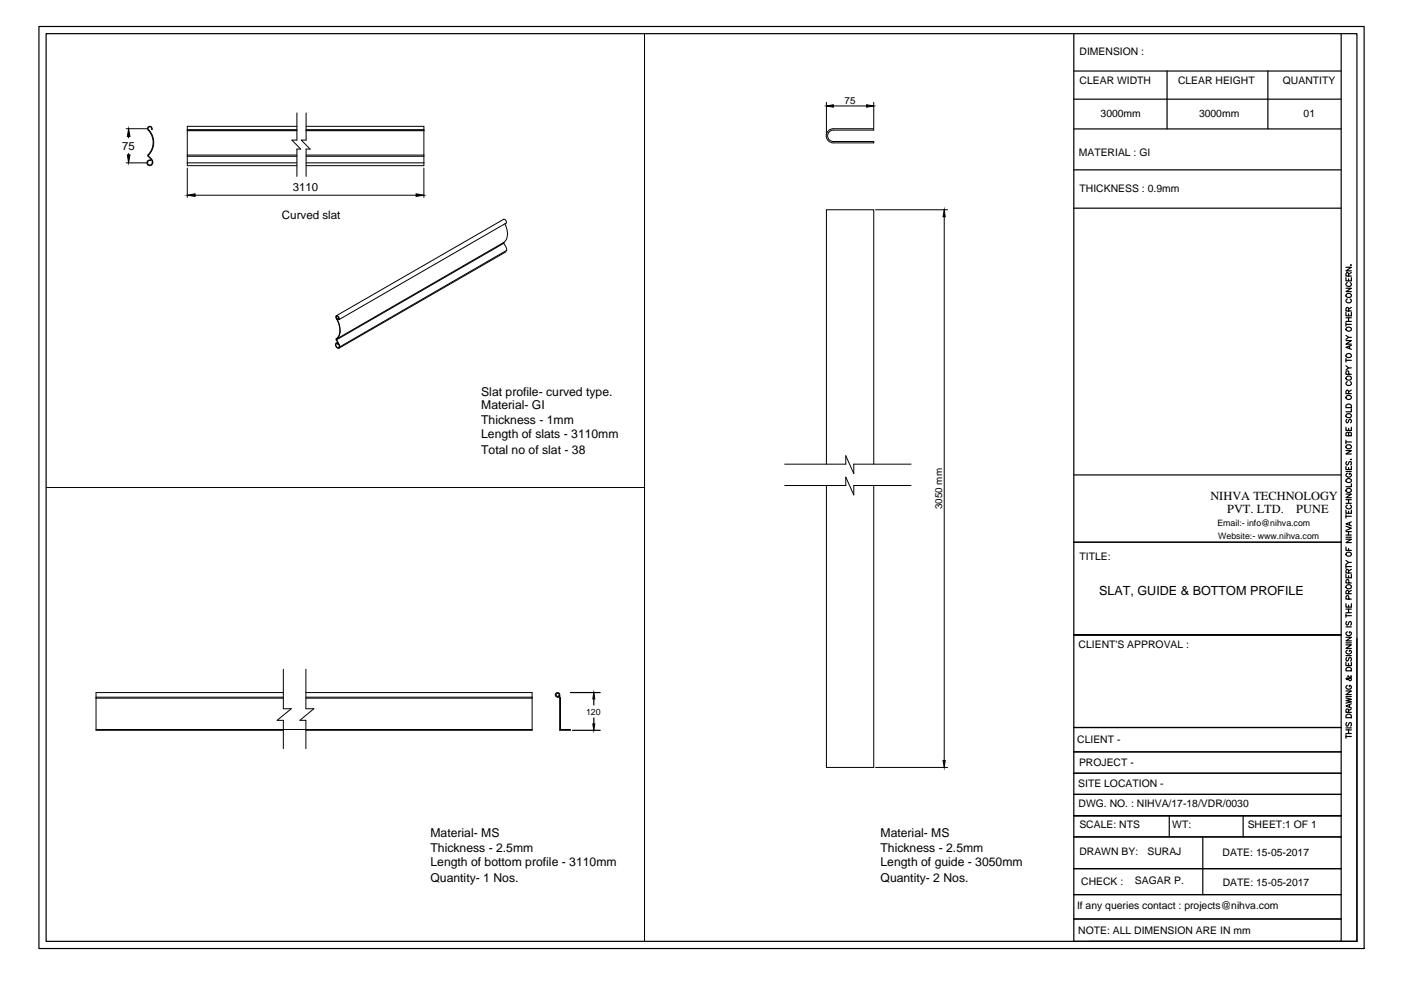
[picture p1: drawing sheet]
<svg xmlns="http://www.w3.org/2000/svg" width="297mm" height="210mm" viewBox="0 0 297 210" stroke-linecap="round" stroke-linejoin="round" font-family="sans-serif">
<!-- layer: 0 -->
<g fill="none" stroke="#000" stroke-width=".25">
<path d="M8.3 5.6h280.9v195.5h-280.9zM9.8 7.1h277.9v192.5h-277.9zM227.7 7.1v192.5h56.7v-192.5M227.7 15.1h56.7M247.4 15.1v12.2M268.8 15.1v12.2M227.7 27.3h56.7M227.7 21h56.7M227.7 36h56.7M227.7 44.1h56.7M285.4 58.9v.6h1.1v-.6M285.4 56.7h1.1l-1.1 .7h1.1"/>
<path d="M285.7 59.9a.41 .41 0 0 0-.3 .5 .41 .41 0 0 0 .4 .3h.3a.42 .42 0 0 0 .4-.3 .42 .42 0 0 0-.2-.5M285.9 58.5v-.6l-.3-.1-.2 .3v.4h1.1M285.9 59.1v.4M286.5 56.1v.1zM286.5 57.8l-.6 .4M285.4 72.2h1.1l-1.1 .8h1.1M285.4 66.2v.8h1.1v-.8M285.4 61.1h1.1l-1.1 .7h1.1M285.4 68.4v.8M285.4 76v.8M285.4 77.5l.5 .5M285.4 76.4h1.1"/>
<path d="M285.4 71.1l.5 .4M285.4 68.8h1.1M285.4 68.1h1.1M285.4 67.4h1.1M285.5 80a.56 .56 0 0 1 .6-.3 .56 .56 0 0 1 .4 .7 .56 .56 0 0 1-.7 .2 .56 .56 0 0 1-.3-.6zM285.5 75.2a.56 .56 0 0 1 .6-.3 .56 .56 0 0 1 .4 .7 .56 .56 0 0 1-.7 .2 .56 .56 0 0 1-.3-.6zM285.5 62.4a.56 .56 0 0 1 .6-.2 .56 .56 0 0 1 .4 .7 .56 .56 0 0 1-.7 .2 .56 .56 0 0 1-.3-.7zM285.5 69.5a.56 .56 0 0 1 .7-.1 .56 .56 0 0 1 .3 .6 .56 .56 0 0 1-.7 .2 .56 .56 0 0 1-.3-.6zM285.7 63.4a.41 .41 0 0 0-.3 .5 .41 .41 0 0 0 .4 .3h.3a.42 .42 0 0 0 .4-.3 .42 .42 0 0 0-.2-.5M285.9 65.9v-.6l-.4-.1-.1 .7h1.1M285.9 66.5v.5M285.9 67.4v.7"/>
<path d="M286 79.4l-.1-.7h-.4l-.1 .7h1.1M286.1 73.4v.5M286.5 78h-.6l-.5 .4M286.5 73.2l-1.1 .4 1.1 .5M286.5 71.5h-.6l-.5 .5M286.5 65.2l-.6 .4M285.4 98.9v.7h1.1v-.7M285.4 95.5h1.1l-1.1 .8h1.1M285.4 90.6v.7h1.1v-.7M285.4 93.3v.8M285.4 100h1.1M285.4 93.7h1.1"/>
<path d="M285.5 87.9a.56 .56 0 0 1 .6-.2 .56 .56 0 0 1 .4 .6 .56 .56 0 0 1-.7 .3 .56 .56 0 0 1-.3-.7zM285.5 85.9a.62 .62 0 0 1 1 .1v.4h-1.1zM285.5 97.9l-.1 .2 .1 .5 .3-.1 .3-.6h.4v.4l-.2 .3M285.5 88.9l-.1 .2 .1 .5 .4-.2 .3-.5 .3 .2-.2 .5M285.7 80.9a.41 .41 0 0 0-.3 .5 .41 .41 0 0 0 .4 .3h.3a.42 .42 0 0 0 .4-.3 .42 .42 0 0 0-.2-.5M285.9 91.9l.2-.3 .4 .3v.5h-1.1l.1-.7 .4 .1v.6M285.9 83.5v-.7l-.3-.1-.2 .3v.5h1.1M285.9 90.8v.5M285.9 99.1v.5M286.4 97.4h.1zM286.5 86.7v.6h-1.1M286.5 82.7l-.6 .4"/>
<path d="M227.7 115h56.7M227.7 100.7h56.7M285.4 116v.7h1.1M285.4 114.3h1.1l-1.1 .7h1.1M285.4 111.6l1.1 .4-1.1 .5M285.4 108.1v.7h1.1v-.7M285.4 104.8h1.1l-1.1 .7h1.1M285.4 109.1v.7M285.4 119.7v.8M285.4 118.8l.5 .4M285.4 113.9h1.1M285.4 113.4h1.1"/>
<path d="M285.4 112.7h1.1M285.4 109.5h1.1M285.4 106.7h1.1M285.4 105.9h1.1M285.5 101.7a.56 .56 0 0 1 .6-.2 .56 .56 0 0 1 .4 .6 .56 .56 0 0 1-.7 .2 .56 .56 0 0 1-.3-.6zM285.5 103.7a.56 .56 0 0 1 .7-.1 .56 .56 0 0 1 .3 .6 .56 .56 0 0 1-.7 .2 .56 .56 0 0 1-.3-.6zM285.7 107.1a.41 .41 0 0 0-.3 .4 .41 .41 0 0 0 .4 .4h.3a.42 .42 0 0 0 .4-.3 .42 .42 0 0 0-.2-.5M285.7 100.4a.41 .41 0 0 0-.3 .4 .41 .41 0 0 0 .4 .4h.3a.4 .4 0 0 0 .4-.4 .4 .4 0 0 0-.4-.4v.2M285.9 105.9v.8M285.9 108.4v.4M285.9 112.7v.7M285.9 116.3v.4"/>
<path d="M286.1 110.8v.5M286.5 119.2h-.6l-.5 .5M286.5 110.6l-1.1 .5 1.1 .4M286.5 102.6v.6h-1.1M284.4 134.6h-56.7h56.7M285.4 136.7h1.1l-1.1 .8h1.1M285.4 135.1h1.1l-1.1 .8h1.1M285.4 128v.7h1.1v-.7M285.4 121.8v.7h1.1v-.7M285.4 130.2v.7M285.4 139h1.1M285.4 136.3h1.1"/>
<path d="M285.4 132.9h1.1M285.4 130.5h1.1M285.4 129.9h1.1M285.4 129.1h1.1M285.4 120.1h1.1M285.5 139.4l-.1 .3 .1 .5 .3-.1 .3-.7h.2l.2 .3-.2 .5M285.5 131.8l-.1 .3 .1 .4 .3-.1 .4-.6h.1l.2 .3-.2 .4M285.5 124.1a.54 .54 0 0 1 .7-.1 .54 .54 0 0 1 .3 .6 .56 .56 0 0 1-.7 .2 .56 .56 0 0 1-.3-.6zM285.7 137.9a.41 .41 0 0 0-.3 .4 .41 .41 0 0 0 .4 .4h.3a.4 .4 0 0 0 .4-.4 .4 .4 0 0 0-.4-.4v.2M285.7 134a.41 .41 0 0 0-.3 .4 .41 .41 0 0 0 .4 .4h.3a.4 .4 0 0 0 .4-.4 .4 .4 0 0 0-.4-.4v.2M285.9 125.9v-.6l-.4-.1-.1 .7h1.1M285.9 121.5v-.7h-.4l-.1 .7h1.1"/>
<path d="M285.9 122.1v.4M285.9 128.3v.4M285.9 129.1v.8M286 127l-.1-.6-.3-.1-.2 .3v.4h1.1M286 123.6l-.1-.6-.4-.1-.1 .7h1.1M286.5 125.2l-.6 .3M286.5 120.7l-.6 .4M287.7 135.4v64.2h-56.7M120.9 146.8h6.4M121.4 154.8h5.9M125.9 148.2v1.3M125.9 152.2v1.3"/>
<path d="M227.7 154.2h56.7M227.7 159.4h56.7M285.4 148l1.1 .3-1.1 .2 1.1 .3-1.1 .3M285.4 146.5h1.1l-1.1 .8h1.1M285.4 140.4v.7h1.1v-.7M285.4 156.2h1.1M285.4 155.8v.7M285.4 155.5h1.1M285.4 154.8h1.1M285.4 154.3h1.1M285.4 147.7h1.1M285.5 151.6a.62 .62 0 0 1 1 .2v.4h-1.1z"/>
<path d="M285.5 141.7a.62 .62 0 0 1 1 .1v.4h-1.1zM285.5 153.2l-.1 .3 .1 .5 .3-.1 .4-.7h.1l.2 .3-.2 .5M285.7 145.3a.41 .41 0 0 0-.3 .5 .41 .41 0 0 0 .4 .3h.3a.4 .4 0 0 0 .4-.4 .4 .4 0 0 0-.4-.4v.3M285.9 143.3l-.1 .1a.68 .68 0 0 1 .6 .9h-.3l-.4-.6-.3 .2 .1 .2 .5-.2 .5-.4v-.2h-.1M285.9 151v-.6h-.4l-.1 .6h1.1M285.9 140.7v.4M285.9 154.8v.7M286.1 149.4v.5M286.5 149.2l-1.1 .5 1.1 .4M286.5 150.3l-.6 .4M227.7 163.9h56.7M227.7 168.4h56.7"/>
<path d="M227.7 177.4h56.7M247.9 173v4.4M255 177.4v12.3M263.6 173v4.4M284.4 173h-56.7h56.7M227.7 184.2h56.7M227.7 189.7h56.7M227.7 194.8h56.7"/>
<circle cx="285.9" cy="94.7" r=".53"/>
<circle cx="285.9" cy="84.3" r=".53"/>
<circle cx="285.9" cy="117.5" r=".53"/>
</g>
<g fill="none" stroke="#000" stroke-width=".21">
<path d="M136.7 7.1v192.5M26.8 34.5h4.5M26.8 27.3h4.5M27.3 28.9v.3M27.3 32.5v.3M31.4 32.8v.4M31.5 33.2l.5 .6a.77 .77 0 0 1-.1 1.2 .49 .49 0 0 1-.6-.5 .49 .49 0 0 1 .6-.4M31.5 32.9v.2M31.5 33.1l.8 .9 .1 .5M31.6 27.8a3.7 3.7 0 0 1-.2 5M31.7 27.7a3.9 3.9 0 0 1-.2 5.2M32 33.9a.61 .61 0 0 0-.8 .5 .61 .61 0 0 0 .5 .7 .61 .61 0 0 0 .7-.6"/>
<path d="M32 33.9v.1M32.1 27.4a.41 .41 0 0 0-.2-.5 .41 .41 0 0 0-.5 .3 .41 .41 0 0 0 .3 .5M32.2 27.5h.1M32.2 27.5a.49 .49 0 0 0-.3-.7 .49 .49 0 0 0-.6 .3 .49 .49 0 0 0 .3 .6M39.7 33.1v1.4M39.7 34.5v.6h23.2M39.7 32.9h23.2M39.7 27.7h23.2M39.7 35.6v6.3M39.7 34.5h23.2M39.7 33.1h23.2M39.7 27.5h23.2"/>
<path d="M39.7 27.6h23.2M62.9 26.8h-23.2v6.3M62.9 23.9v5.8h-1l1.9 1.9h-.9v5.8M64.9 26.8h25v6.3M64.9 32.9h25M64.9 27.7h25M64.9 34.5h25M64.9 33.1h25M64.9 27.5h25M64.9 27.6h25M64.9 23.9v5.8h-1l1.8 1.9h-.8v5.8M89.9 33.1v1.4"/>
<path d="M89.9 34.5v.6h-25M89.9 35.6v6.3M175.2 21.7v6.7M176.7 27.3a1.5 1.5 0 0 0-1.5 1.5 1.5 1.5 0 0 0 1.5 1.5M176.7 27.6a1.21 1.21 0 0 0-1.2 1.2 1.21 1.21 0 0 0 1.2 1.2M176.7 27.3h8.6v.3h-8.6M176.7 30h8.6v.3h-8.6M176.7 22.5h7M185.3 21.7v5.4M41.4 41.4h46.8M106.8 51.6l.6 1v.5l-35.4 20.5M106.8 51.6l-35.4 20.4"/>
<path d="M106.8 51.4v.2M106.8 51.4l-35.4 20.5M107.1 47.4a3.4 3.4 0 0 1-.1 3.9l-.2 .1M107.3 53.4l-35.4 20.4M185.6 44.5h15.3M200.2 46v115.2M71.3 67l35.5-20.5a.61 .61 0 0 1 .6 .8l-35.5 20.5M71.4 67.7a.39 .39 0 0 1-.2-.4 .39 .39 0 0 1 .3-.3 .7 .7 0 0 1 .4 .8M71.4 71.9v.1M71.4 72l.6 1.1v.5M71.4 67.6v.1M71.4 67.6l.1 .1"/>
<path d="M71.5 67.8l.1 .3a2.93 2.93 0 0 1-.3 3.7v.3a1.75 1.75 0 0 1 .6 1.6 .49 .49 0 0 1-.6-.2 .49 .49 0 0 1 .1-.7l.3 .2M71.5 67.7a3.4 3.4 0 0 1-.1 4.2M71.6 72.6l-.4 .2M71.7 72.9a.33 .33 0 0 0-.5-.1 .33 .33 0 0 0 0 .5 .45 .45 0 0 0 .3 .5 .45 .45 0 0 0 .5-.2M71.7 72.9v.1M71.8 67.4l-.4 .2-.1-.4a.45 .45 0 0 1 .5 .1 .45 .45 0 0 1 .1 .5M71.8 72.9h-.1M71.8 72.9l-.1 .1M71.8 67.5l-.3 .2M166.4 98.4h12.9v-1.8l1.7 3.8v-2h12.2M175.2 98.4v-53.9h10.1v53.9M9.8 103.4h126.9"/>
<path d="M166.4 102.9h12.9v-1.7l1.7 3.7v-2h12.2M175.2 102.9v59.8h10.1v-59.8M20.4 147.8h39.7M20.4 148h39.7M20.4 154.7h92.4M60.1 146.8h-39.7v8h39.7M60.1 141.9v8.4h1.7l-3 2.4h1.3v6M64.9 141.9v8.4h1.6l-2.9 2.4h1.3v6M64.9 146.8h47.9v8h-47.9M64.9 147.8h47.9M64.9 148h47.9M118.2 147.8h.2"/>
<path d="M118.2 147.6h.2M118.4 147.8l.2 .2M118.4 147.6l.4 .4M118.5 147.5l.2 .1M118.5 147.5l-.1-.4h-.4l-.1 .3 .3 .2M118.7 147.5a.49 .49 0 0 0-.3-.6 .49 .49 0 0 0-.7 .4 .49 .49 0 0 0 .5 .5M118.7 148v6.8h2.2v-.1h-2.1v-6.7M185.6 162.7h15.3"/>
</g>
<path d="M27.3 27.3l.3 1.6h-.6zM27 32.8h.6l-.3 1.7zM175.2 22.5l1.5-.3v.5zM183.7 22.2l1.6 .3-1.6 .2zM39.7 41.4l1.7-.3v.5zM88.2 41.1l1.7 .3-1.7 .2zM200.2 44.5l.2 1.5h-.5zM125.9 146.8l.2 1.4h-.4zM125.7 153.5h.4l-.2 1.3zM199.9 161.2h.5l-.2 1.5z" fill="#000" stroke="#000" stroke-width=".21"/>
<text font-size="2.7" x="233" y="126.1">SLAT, GUIDE &amp; BOTTOM PROFILE</text>
<g font-size="2.6">
<text x="102" y="83.9">Slat profile- curved type.</text>
<text x="102" y="90">Thickness - 1mm</text>
<text x="102" y="86.8">Material- GI</text>
<text x="102" y="92.9">Length of slats - 3110mm</text>
<text x="102" y="96.3">Total no of slat - 38</text>
<text x="256.6" y="106.1">NIHVA TECHNOLOGY</text>
<text x="260.2" y="108.8">PVT. LTD.</text>
<text x="274.8" y="108.8">PUNE</text>
<text x="91.3" y="177.5">Material- MS</text>
<text x="186.7" y="177.5">Material- MS</text>
<text x="91.3" y="180.7">Thickness - 2.5mm</text>
<text x="91.3" y="183.6">Length of bottom profile - 3110mm</text>
<text x="186.7" y="180.7">Thickness - 2.5mm</text>
<text x="186.7" y="183.6">Length of guide - 3050mm</text>
<text x="91.3" y="187.1">Quantity- 1 Nos.</text>
<text x="186.7" y="187.1">Quantity- 2 Nos.</text>
</g>
<text font-size="2.5" x="59.8" y="46.4">Curved slat</text>
<g font-size="2.4">
<text x="25.9" y="31.8">75</text>
<text x="62.1" y="40.6">3110</text>
</g>
<g font-size="2.2">
<text x="228.9" y="11.6">DIMENSION :</text>
<text x="228.9" y="17.8">CLEAR WIDTH</text>
<text x="249.8" y="17.8">CLEAR HEIGHT</text>
<text x="272" y="17.8">QUANTITY</text>
<text x="233.3" y="24.7">3000mm</text>
<text x="254.2" y="24.7">3000mm</text>
<text x="276.4" y="24.7">01</text>
<text x="228.7" y="33">MATERIAL : GI</text>
<text x="228.9" y="40.6">THICKNESS : 0.9mm</text>
<text x="228.9" y="118.6">TITLE:</text>
<text x="228.7" y="137.4">CLIENT'S APPROVAL :</text>
<text x="228.4" y="157.6">CLIENT -</text>
<text x="228.6" y="166.8">SITE LOCATION -</text>
<text x="228.8" y="162.3">PROJECT -</text>
<text x="228.7" y="171.2">DWG. NO. : NIHVA/17-18/VDR/0030</text>
<text x="228.9" y="175.6">SCALE: NTS</text>
<text x="248.5" y="175.5">WT:</text>
<text x="264.5" y="175.6">SHEET:1 OF 1</text>
<text x="228.9" y="181.3">DRAWN BY:</text>
<text x="243.3" y="181.2">SURAJ</text>
<text x="259.2" y="181.4">DATE: 15-05-2017</text>
<text x="229.2" y="187.6">CHECK :</text>
<text x="240.6" y="187.5">SAGAR P.</text>
<text x="259.2" y="187.9">DATE: 15-05-2017</text>
<text x="228.3" y="192.7">If any queries contact : projects@nihva.com</text>
<text x="228.6" y="198.1">NOTE: ALL DIMENSION ARE IN mm</text>
</g>
<g font-size="2.1">
<text x="179.1" y="22.1">75</text>
<text x="199.8" y="107.9" transform="rotate(-90 199.8 107.9)">3050 mm</text>
</g>
<g font-size="1.9">
<text x="258.1" y="111.5">Email:- info@nihva.com</text>
<text x="258.3" y="114.2">Website:- www.nihva.com</text>
<text x="124.2" y="151.5">120</text>
</g>
</svg>
